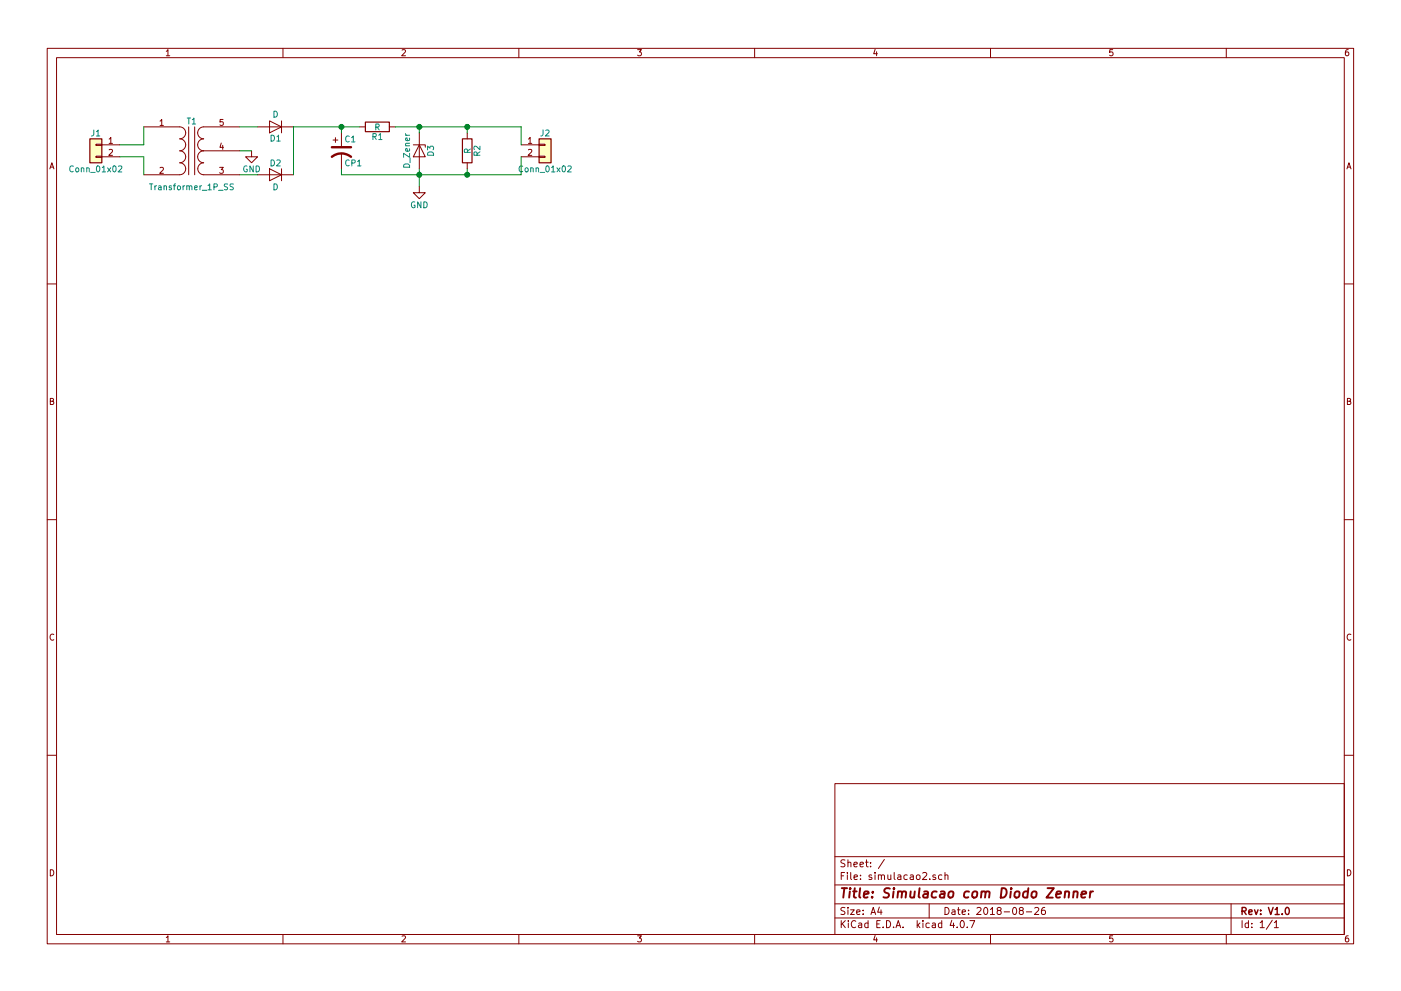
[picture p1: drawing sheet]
EESchema Schematic File Version 2
LIBS:power
LIBS:device
LIBS:switches
LIBS:relays
LIBS:motors
LIBS:transistors
LIBS:conn
LIBS:linear
LIBS:regul
LIBS:74xx
LIBS:cmos4000
LIBS:adc-dac
LIBS:memory
LIBS:xilinx
LIBS:microcontrollers
LIBS:dsp
LIBS:microchip
LIBS:analog_switches
LIBS:motorola
LIBS:texas
LIBS:intel
LIBS:audio
LIBS:interface
LIBS:digital-audio
LIBS:philips
LIBS:display
LIBS:cypress
LIBS:siliconi
LIBS:opto
LIBS:atmel
LIBS:contrib
LIBS:valves
LIBS:simulacao2-cache
EELAYER 25 0
EELAYER END
$Descr A4 11693 8268
encoding utf-8
Sheet 1 1
Title "Simulacao com Diodo Zenner"
Date "2018-08-26"
Rev "V1.0"
Comp ""
Comment1 ""
Comment2 ""
Comment3 ""
Comment4 ""
$EndDescr
$Comp
L Transformer_1P_SS T1
U 1 1
P 1600 1250
F 0 "T1" H 1600 1500 50  0000 C CNN
F 1 "Transformer_1P_SS" H 1600 950 50  0000 C CNN
F 2 "Transformers_SMD:Transformer_CurrentSense_8.4x7.2mm" H 1600 1250 50  0001 C CNN
F 3 "" H 1600 1250 50  0001 C CNN
	1    1600 1250
	1    0    0    -1  
$EndComp
$Comp
L D D1
U 1 1
P 2300 1050
F 0 "D1" H 2300 1150 50  0000 C CNN
F 1 "D" H 2300 950 50  0000 C CNN
F 2 "Diodes_SMD:D_0603" H 2300 1050 50  0001 C CNN
F 3 "" H 2300 1050 50  0001 C CNN
	1    2300 1050
	-1   0    0    1   
$EndComp
$Comp
L D D2
U 1 1
P 2300 1450
F 0 "D2" H 2300 1550 50  0000 C CNN
F 1 "D" H 2300 1350 50  0000 C CNN
F 2 "Diodes_SMD:D_0603" H 2300 1450 50  0001 C CNN
F 3 "" H 2300 1450 50  0001 C CNN
	1    2300 1450
	-1   0    0    -1  
$EndComp
$Comp
L CP1 C1
U 1 1
P 2850 1250
F 0 "C1" H 2875 1350 50  0000 L CNN
F 1 "CP1" H 2875 1150 50  0000 L CNN
F 2 "Capacitors_SMD:CP_Elec_3x5.3" H 2850 1250 50  0001 C CNN
F 3 "" H 2850 1250 50  0001 C CNN
	1    2850 1250
	1    0    0    -1  
$EndComp
$Comp
L R R1
U 1 1
P 3150 1050
F 0 "R1" V 3230 1050 50  0000 C CNN
F 1 "R" V 3150 1050 50  0000 C CNN
F 2 "Resistors_SMD:R_0201" V 3080 1050 50  0001 C CNN
F 3 "" H 3150 1050 50  0001 C CNN
	1    3150 1050
	0    1    1    0   
$EndComp
$Comp
L D_Zener D3
U 1 1
P 3500 1250
F 0 "D3" H 3500 1350 50  0000 C CNN
F 1 "D_Zener" H 3500 1150 50  0000 C CNN
F 2 "Diodes_SMD:D_MiniMELF" H 3500 1250 50  0001 C CNN
F 3 "" H 3500 1250 50  0001 C CNN
	1    3500 1250
	0    1    1    0   
$EndComp
$Comp
L R R2
U 1 1
P 3900 1250
F 0 "R2" V 3980 1250 50  0000 C CNN
F 1 "R" V 3900 1250 50  0000 C CNN
F 2 "Resistors_SMD:R_0201" V 3830 1250 50  0001 C CNN
F 3 "" H 3900 1250 50  0001 C CNN
	1    3900 1250
	1    0    0    -1  
$EndComp
Wire Wire Line
	2000 1450 2150 1450
Wire Wire Line
	2000 1050 2150 1050
Wire Wire Line
	2450 1450 2450 1050
Wire Wire Line
	2850 1050 2850 1100
Connection ~ 2850 1050
Wire Wire Line
	2850 1450 2850 1400
Wire Wire Line
	3300 1050 4350 1050
Wire Wire Line
	2450 1050 3000 1050
Wire Wire Line
	3500 1050 3500 1100
Wire Wire Line
	2850 1450 4350 1450
Wire Wire Line
	3500 1400 3500 1550
Wire Wire Line
	3900 1450 3900 1400
Connection ~ 3500 1450
Wire Wire Line
	3900 1050 3900 1100
Connection ~ 3500 1050
$Comp
L GND #PWR01
U 1 1
P 3500 1550
F 0 "#PWR01" H 3500 1300 50  0001 C CNN
F 1 "GND" H 3500 1400 50  0000 C CNN
F 2 "" H 3500 1550 50  0001 C CNN
F 3 "" H 3500 1550 50  0001 C CNN
	1    3500 1550
	1    0    0    -1  
$EndComp
$Comp
L GND #PWR02
U 1 1
P 2100 1250
F 0 "#PWR02" H 2100 1000 50  0001 C CNN
F 1 "GND" H 2100 1100 50  0000 C CNN
F 2 "" H 2100 1250 50  0001 C CNN
F 3 "" H 2100 1250 50  0001 C CNN
	1    2100 1250
	1    0    0    -1  
$EndComp
Wire Wire Line
	2100 1250 2000 1250
$Comp
L Conn_01x02 J2
U 1 1
P 4550 1200
F 0 "J2" H 4550 1300 50  0000 C CNN
F 1 "Conn_01x02" H 4550 1000 50  0000 C CNN
F 2 "Pin_Headers:Pin_Header_Angled_1x02_Pitch1.00mm" H 4550 1200 50  0001 C CNN
F 3 "" H 4550 1200 50  0001 C CNN
	1    4550 1200
	1    0    0    -1  
$EndComp
Wire Wire Line
	4350 1050 4350 1200
Connection ~ 3900 1050
Wire Wire Line
	4350 1450 4350 1300
Connection ~ 3900 1450
$Comp
L Conn_01x02 J1
U 1 1
P 800 1200
F 0 "J1" H 800 1300 50  0000 C CNN
F 1 "Conn_01x02" H 800 1000 50  0000 C CNN
F 2 "Pin_Headers:Pin_Header_Angled_1x02_Pitch1.00mm" H 800 1200 50  0001 C CNN
F 3 "" H 800 1200 50  0001 C CNN
	1    800  1200
	-1   0    0    -1  
$EndComp
Wire Wire Line
	1000 1300 1200 1300
Wire Wire Line
	1200 1300 1200 1450
Wire Wire Line
	1000 1200 1200 1200
Wire Wire Line
	1200 1200 1200 1050
$EndSCHEMATC
